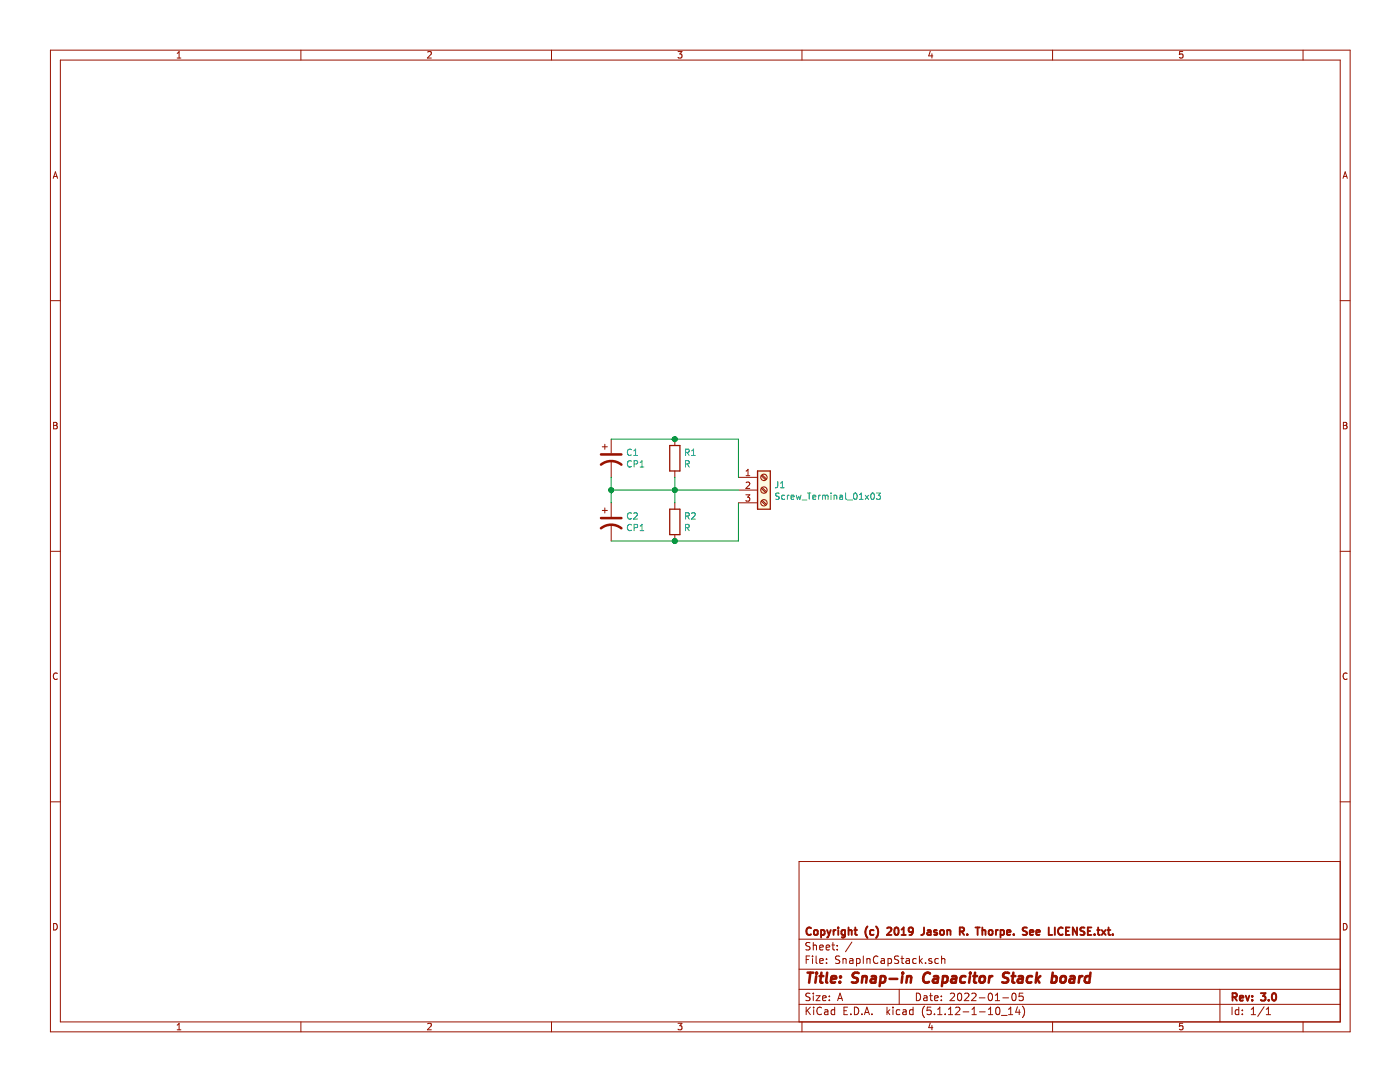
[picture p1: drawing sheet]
EESchema Schematic File Version 4
EELAYER 30 0
EELAYER END
$Descr A 11000 8500
encoding utf-8
Sheet 1 1
Title "Snap-in Capacitor Stack board"
Date "2022-01-05"
Rev "3.0"
Comp "Copyright (c) 2019 Jason R. Thorpe. See LICENSE.txt."
Comment1 ""
Comment2 ""
Comment3 ""
Comment4 ""
$EndDescr
$Comp
L Device:CP1 C1
U 1 1
P 4800 3600
F 0 "C1" H 4915 3646 50  0000 L CNN
F 1 "CP1" H 4915 3555 50  0000 L CNN
F 2 "Capacitor_THT:CP_Radial_D35.0mm_P10.00mm_3pin_SnapIn" H 4800 3600 50  0001 C CNN
F 3 "~" H 4800 3600 50  0001 C CNN
	1    4800 3600
	1    0    0    -1  
$EndComp
$Comp
L Device:R R1
U 1 1
P 5300 3600
F 0 "R1" H 5370 3646 50  0000 L CNN
F 1 "R" H 5370 3555 50  0000 L CNN
F 2 "Resistor_THT:R_Axial_DIN0414_L11.9mm_D4.5mm_P5.08mm_Vertical" V 5230 3600 50  0001 C CNN
F 3 "~" H 5300 3600 50  0001 C CNN
	1    5300 3600
	1    0    0    -1  
$EndComp
$Comp
L Connector:Screw_Terminal_01x03 J1
U 1 1
P 6000 3850
F 0 "J1" H 6080 3892 50  0000 L CNN
F 1 "Screw_Terminal_01x03" H 6080 3801 50  0000 L CNN
F 2 "jrt-TerminalBlocks:TE_AMP-3_P10.16mm" H 6000 3850 50  0001 C CNN
F 3 "~" H 6000 3850 50  0001 C CNN
	1    6000 3850
	1    0    0    -1  
$EndComp
Wire Wire Line
	4800 3450 5300 3450
Wire Wire Line
	5300 3450 5800 3450
Wire Wire Line
	5800 3450 5800 3750
Connection ~ 5300 3450
Wire Wire Line
	4800 3750 4800 3850
Wire Wire Line
	4800 3850 5300 3850
Wire Wire Line
	5300 3750 5300 3850
Connection ~ 5300 3850
Wire Wire Line
	5300 3850 5800 3850
$Comp
L Device:CP1 C2
U 1 1
P 4800 4100
F 0 "C2" H 4915 4146 50  0000 L CNN
F 1 "CP1" H 4915 4055 50  0000 L CNN
F 2 "Capacitor_THT:CP_Radial_D35.0mm_P10.00mm_3pin_SnapIn" H 4800 4100 50  0001 C CNN
F 3 "~" H 4800 4100 50  0001 C CNN
	1    4800 4100
	1    0    0    -1  
$EndComp
$Comp
L Device:R R2
U 1 1
P 5300 4100
F 0 "R2" H 5370 4146 50  0000 L CNN
F 1 "R" H 5370 4055 50  0000 L CNN
F 2 "Resistor_THT:R_Axial_DIN0414_L11.9mm_D4.5mm_P5.08mm_Vertical" V 5230 4100 50  0001 C CNN
F 3 "~" H 5300 4100 50  0001 C CNN
	1    5300 4100
	1    0    0    -1  
$EndComp
Wire Wire Line
	4800 3850 4800 3950
Connection ~ 4800 3850
Wire Wire Line
	5300 3850 5300 3950
Wire Wire Line
	4800 4250 5300 4250
Wire Wire Line
	5300 4250 5800 4250
Wire Wire Line
	5800 4250 5800 3950
Connection ~ 5300 4250
$EndSCHEMATC
